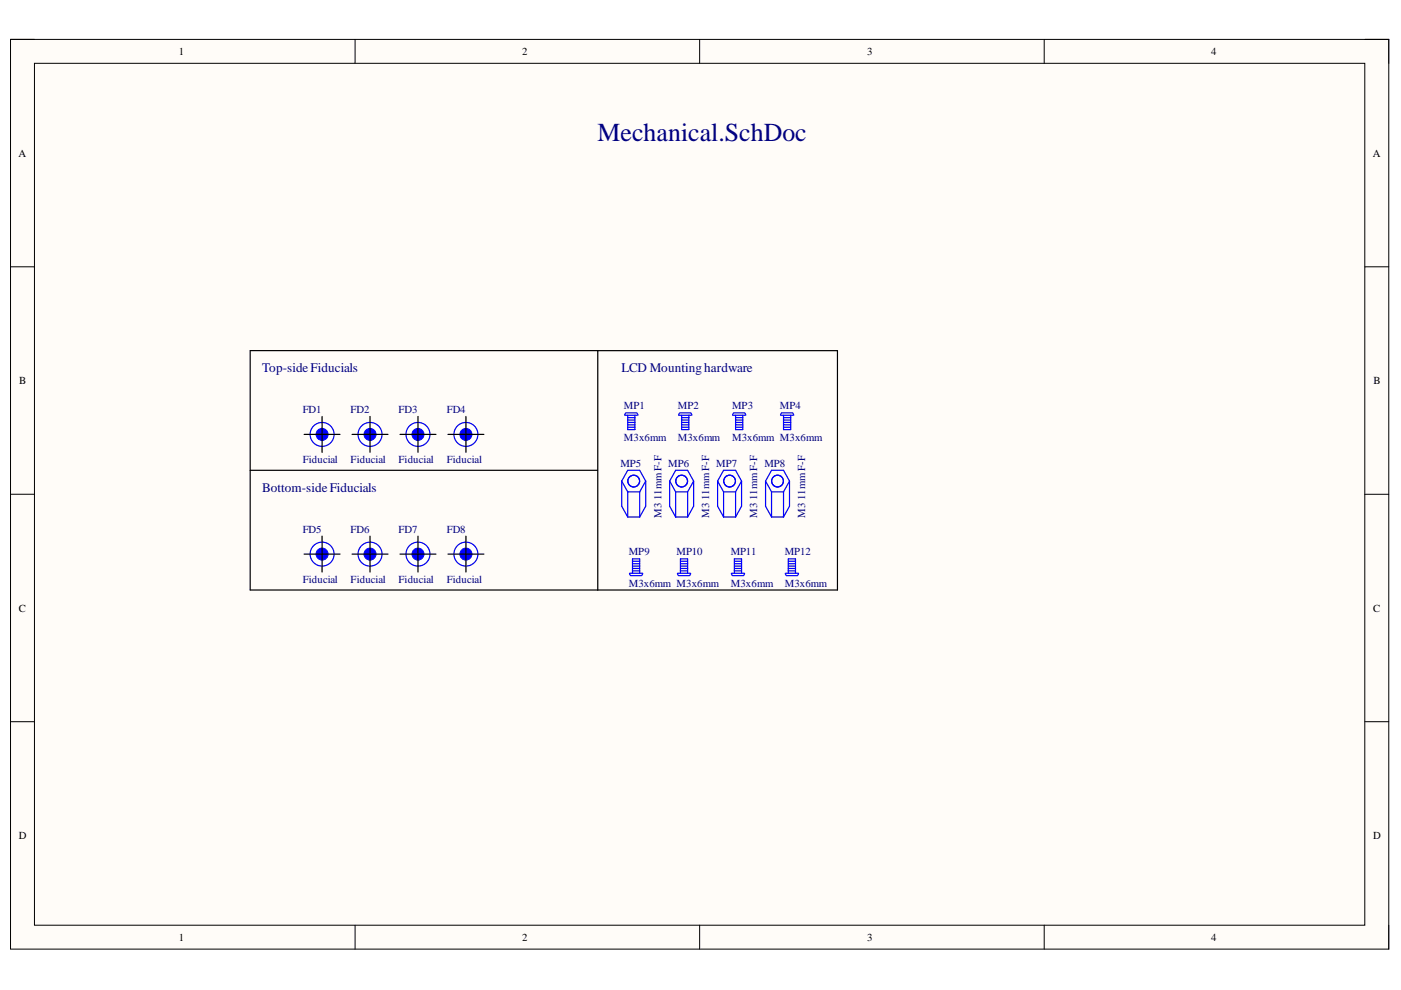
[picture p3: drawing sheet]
<svg xmlns="http://www.w3.org/2000/svg" width="297mm" height="210mm" viewBox="0 0 297 210" stroke-linecap="round" stroke-linejoin="round" font-family="sans-serif">
<path d="M2.2 8.4h292.2v192.8h-292.2z" fill-rule="evenodd" fill="#fffcf8"/>
<path d="M2.2 8.4h292.2v192.8h-292.2z" fill="none" stroke="#000" stroke-width=".21"/>
<path d="M7.3 13.4h282.1v182.8h-282.1z" fill-rule="evenodd" fill="#fffcf8"/>
<g fill="none" stroke="#000" stroke-width=".21">
<path d="M2.2 8.3h5.1M7.3 13.4h282.1v182.8h-282.1zM75.3 8.3v5.1M148.3 8.3v5.1M221.4 8.4v5M289.4 8.4h5v5M2.2 56.6h5.1M289.4 56.6h5M2.2 104.8h5.1M289.4 104.8h5M2.2 153h5.1M289.4 153h5"/>
<path d="M75.3 196.2v5M148.3 196.2v5M221.4 196.2v5M294.4 196.2v5"/>
</g>
<g fill="none" stroke="#00f" stroke-width=".25">
<path d="M132.6 88h2.5M132.7 87.5l-.2 .5M132.8 87.5h2.1M133.1 88.5h1.5M133.1 89.1h1.5M133.1 89.6h1.5M133.1 90.1h1.5M133.1 90.6h1.5M133.1 88v3.1h1.5v-3.1M135 87.5l.2 .5M144 88h2.6M144.2 87.5l-.3 .5"/>
<path d="M144.3 87.5h2M144.5 88.5h1.5M144.5 89.1h1.5M144.5 89.6h1.5M144.5 90.1h1.5M144.5 90.6h1.5M144.5 88v3.1h1.5v-3.1M146.4 87.5l.3 .5M155.4 88h2.6M155.6 87.5l-.3 .5M155.7 87.5h2M156 88.5h1.5"/>
<path d="M156 89.1h1.5M156 89.6h1.5M156 90.1h1.5M156 90.6h1.5M156 88v3.1h1.5v-3.1M157.8 87.5l.3 .5M165.6 88h2.6M165.8 87.5l-.3 .5M165.9 87.5h2M166.1 88.5h1.5M166.1 89.1h1.5M166.1 89.6h1.5"/>
<path d="M166.1 90.1h1.5M166.1 90.6h1.5M166.1 88v3.1h1.5v-3.1M168 87.5l.3 .5M131.8 102l1.3-2.3h2.5l1.3 2.3M131.8 102l1.3 2.3M131.8 102v5.3l1.3 2.3M133.1 104.3v5.3M133.1 104.3h2.5M133.1 109.6h2.5M134.1 119.5h1.5M134.1 119h1.5"/>
<path d="M135.6 104.3v5.3M136.9 102l-1.3 2.3M136.9 102v5.3l-1.3 2.3M142 102l1.2-2.3h2.6l1.3 2.3M142 102l1.2 2.3M142 102v5.3l1.2 2.3M143.2 104.3h2.6M143.2 109.6h2.6M143.2 104.3v5.3M144.3 119.5h1.5M144.3 119h1.5M145.8 104.3v5.3"/>
<path d="M147.1 102l-1.3 2.3M147.1 102v5.3l-1.3 2.3M152.1 102l1.3-2.3h2.6l1.2 2.3M152.1 102l1.3 2.3M152.1 102v5.3l1.3 2.3M153.4 104.3h2.6M153.4 109.6h2.6M153.4 104.3v5.3M155.7 119.5h1.5M155.7 119h1.5M156 104.3v5.3M157.2 102v5.3l-1.2 2.3"/>
<path d="M157.2 102l-1.2 2.3M162.3 102l1.3-2.3h2.5l1.3 2.3M162.3 102l1.3 2.3M162.3 102v5.3l1.3 2.3M163.6 104.3h2.5M163.6 109.6h2.5M163.6 104.3v5.3M166.1 104.3v5.3M167.1 119.5h1.6M167.1 119h1.6M167.4 102l-1.3 2.3M167.4 102v5.3l-1.3 2.3"/>
<path d="M133.5 121.5l.2 .6M133.6 121.5h2.5M133.8 122.1h2.1M134.1 121h1.5M134.1 120.5h1.5M134.1 120h1.5M134.1 121.5v-3h1.5v3M136.3 121.5l-.3 .6M143.6 121.5l.3 .6M143.8 121.5h2.5M144 122.1h2M144.3 121h1.5"/>
<path d="M144.3 120.5h1.5M144.3 120h1.5M144.3 121.5v-3h1.5v3M146.4 121.5l-.2 .6M155.1 121.5l.2 .6M155.2 121.5h2.5M155.4 122.1h2.1M155.7 121h1.5M155.7 120.5h1.5M155.7 120h1.5M155.7 121.5v-3h1.5v3M157.9 121.5l-.3 .6"/>
<path d="M166.5 121.5l.3 .6M166.6 121.5h2.6M166.9 122.1h2M167.1 121h1.6M167.1 120.5h1.6M167.1 120h1.6M167.1 121.5v-3h1.6v3M169.3 121.5l-.3 .6"/>
<circle cx="134.4" cy="102" r="1.25"/>
<circle cx="144.5" cy="102" r="1.25"/>
<circle cx="154.7" cy="102" r="1.25"/>
<circle cx="164.8" cy="102" r="1.25"/>
</g>
<path d="M126.7 74.3h50.9v50.8h-50.9z" fill="none" stroke="#000" stroke-width=".25"/>
<circle cx="68.3" cy="92.1" r="2.54" fill="#fff"/>
<circle cx="68.3" cy="92.1" r="2.54" fill="none" stroke="#00f" stroke-width=".25"/>
<circle cx="68.3" cy="92.1" r="1.27" fill="#00f"/>
<circle cx="68.3" cy="92.1" r="1.27" fill="none" stroke="#00f" stroke-width=".21"/>
<path d="M64.5 92.1h7.6M68.3 88.3v7.6" fill="none" stroke="#000" stroke-width=".25"/>
<circle cx="78.5" cy="92.1" r="2.54" fill="#fff"/>
<circle cx="78.5" cy="92.1" r="2.54" fill="none" stroke="#00f" stroke-width=".25"/>
<circle cx="78.5" cy="92.1" r="1.27" fill="#00f"/>
<circle cx="78.5" cy="92.1" r="1.27" fill="none" stroke="#00f" stroke-width=".21"/>
<path d="M74.6 92.1h7.7M78.5 88.3v7.6" fill="none" stroke="#000" stroke-width=".25"/>
<circle cx="88.6" cy="92.1" r="2.54" fill="#fff"/>
<circle cx="88.6" cy="92.1" r="2.54" fill="none" stroke="#00f" stroke-width=".25"/>
<circle cx="88.6" cy="92.1" r="1.27" fill="#00f"/>
<circle cx="88.6" cy="92.1" r="1.27" fill="none" stroke="#00f" stroke-width=".21"/>
<path d="M84.8 92.1h7.6M88.6 88.3v7.6" fill="none" stroke="#000" stroke-width=".25"/>
<circle cx="98.8" cy="92.1" r="2.54" fill="#fff"/>
<circle cx="98.8" cy="92.1" r="2.54" fill="none" stroke="#00f" stroke-width=".25"/>
<circle cx="98.8" cy="92.1" r="1.27" fill="#00f"/>
<circle cx="98.8" cy="92.1" r="1.27" fill="none" stroke="#00f" stroke-width=".21"/>
<path d="M95 92.1h7.6M98.8 88.3v7.6" fill="none" stroke="#000" stroke-width=".25"/>
<circle cx="68.3" cy="117.5" r="2.54" fill="#fff"/>
<circle cx="68.3" cy="117.5" r="2.54" fill="none" stroke="#00f" stroke-width=".25"/>
<circle cx="68.3" cy="117.5" r="1.27" fill="#00f"/>
<circle cx="68.3" cy="117.5" r="1.27" fill="none" stroke="#00f" stroke-width=".21"/>
<path d="M64.5 117.5h7.6M68.3 113.7v7.6" fill="none" stroke="#000" stroke-width=".25"/>
<circle cx="78.5" cy="117.5" r="2.54" fill="#fff"/>
<circle cx="78.5" cy="117.5" r="2.54" fill="none" stroke="#00f" stroke-width=".25"/>
<circle cx="78.5" cy="117.5" r="1.27" fill="#00f"/>
<circle cx="78.5" cy="117.5" r="1.27" fill="none" stroke="#00f" stroke-width=".21"/>
<path d="M74.6 117.5h7.7M78.5 113.7v7.6" fill="none" stroke="#000" stroke-width=".25"/>
<circle cx="88.6" cy="117.5" r="2.54" fill="#fff"/>
<circle cx="88.6" cy="117.5" r="2.54" fill="none" stroke="#00f" stroke-width=".25"/>
<circle cx="88.6" cy="117.5" r="1.27" fill="#00f"/>
<circle cx="88.6" cy="117.5" r="1.27" fill="none" stroke="#00f" stroke-width=".21"/>
<path d="M84.8 117.5h7.6M88.6 113.7v7.6" fill="none" stroke="#000" stroke-width=".25"/>
<circle cx="98.8" cy="117.5" r="2.54" fill="#fff"/>
<circle cx="98.8" cy="117.5" r="2.54" fill="none" stroke="#00f" stroke-width=".25"/>
<circle cx="98.8" cy="117.5" r="1.27" fill="#00f"/>
<circle cx="98.8" cy="117.5" r="1.27" fill="none" stroke="#00f" stroke-width=".21"/>
<path d="M126.7 74.3h-73.7v50.8h73.7M53 99.7h73.7M95 117.5h7.6M98.8 113.7v7.6" fill="none" stroke="#000" stroke-width=".25"/>
<text font-size="5.5" fill="#000080" x="126.7" y="30">Mechanical.SchDoc</text>
<g font-size="2.8" fill="#000080">
<text x="55.6" y="78.8">Top-sideFiducials</text>
<text x="131.8" y="78.8">LCD Mountinghardware</text>
<text x="55.6" y="104.3">Bottom-sideFiducials</text>
</g>
<g font-size="2.3">
<text x="37.9" y="11.7">1</text>
<text x="110.7" y="11.7">2</text>
<text x="183.9" y="11.7">3</text>
<text x="256.8" y="11.7">4</text>
<text x="3.9" y="33.3">A</text>
<text x="291" y="33.3">A</text>
<text x="4.1" y="81.4">B</text>
<text x="291.2" y="81.4">B</text>
<text x="4" y="129.7">C</text>
<text x="291.1" y="129.7">C</text>
<text x="4" y="177.9">D</text>
<text x="291.1" y="177.9">D</text>
<text x="37.9" y="199.5">1</text>
<text x="110.7" y="199.5">2</text>
<text x="183.9" y="199.5">3</text>
<text x="256.8" y="199.5">4</text>
</g>
<g font-size="2.3" fill="#000080">
<text x="64.2" y="87.5">FD1</text>
<text x="74.3" y="87.5">FD2</text>
<text x="84.5" y="87.5">FD3</text>
<text x="94.7" y="87.5">FD4</text>
<text x="132.3" y="86.8">MP1</text>
<text x="143.7" y="86.8">MP2</text>
<text x="155.2" y="86.8">MP3</text>
<text x="165.4" y="86.8">MP4</text>
<text x="132.3" y="93.4">M3x6mm</text>
<text x="143.7" y="93.4">M3x6mm</text>
<text x="155.2" y="93.4">M3x6mm M3x6mm</text>
<text x="64.2" y="98.3">Fiducial</text>
<text x="74.3" y="98.3">Fiducial</text>
<text x="84.5" y="98.3">Fiducial</text>
<text x="94.7" y="98.3">Fiducial</text>
<text x="131.5" y="99">MP5</text>
<text x="141.7" y="99">MP6</text>
<text x="151.8" y="99">MP7</text>
<text x="162.1" y="99">MP8</text>
<text x="140.2" y="106" transform="rotate(-90 140.2 106)">11mm F-F</text>
<text x="150.4" y="106" transform="rotate(-90 150.4 106)">11mm F-F</text>
<text x="160.5" y="106" transform="rotate(-90 160.5 106)">11mm F-F</text>
<text x="170.7" y="106" transform="rotate(-90 170.7 106)">11mm F-F</text>
<text x="64.2" y="113">FD5</text>
<text x="74.3" y="113">FD6</text>
<text x="84.5" y="113">FD7</text>
<text x="94.7" y="113">FD8</text>
<text x="140.2" y="109.8" transform="rotate(-90 140.2 109.8)">M3</text>
<text x="150.4" y="109.8" transform="rotate(-90 150.4 109.8)">M3</text>
<text x="160.5" y="109.8" transform="rotate(-90 160.5 109.8)">M3</text>
<text x="170.7" y="109.8" transform="rotate(-90 170.7 109.8)">M3</text>
<text x="133.3" y="117.8">MP9</text>
<text x="143.4" y="117.8">MP10</text>
<text x="155" y="117.8">MP11</text>
<text x="166.4" y="117.8">MP12</text>
<text x="64.2" y="123.6">Fiducial</text>
<text x="74.3" y="123.6">Fiducial</text>
<text x="84.5" y="123.6">Fiducial</text>
<text x="94.7" y="123.6">Fiducial</text>
<text x="133.3" y="124.4">M3x6mm M3x6mm</text>
<text x="155" y="124.4">M3x6mm</text>
<text x="166.4" y="124.4">M3x6mm</text>
</g>
</svg>
